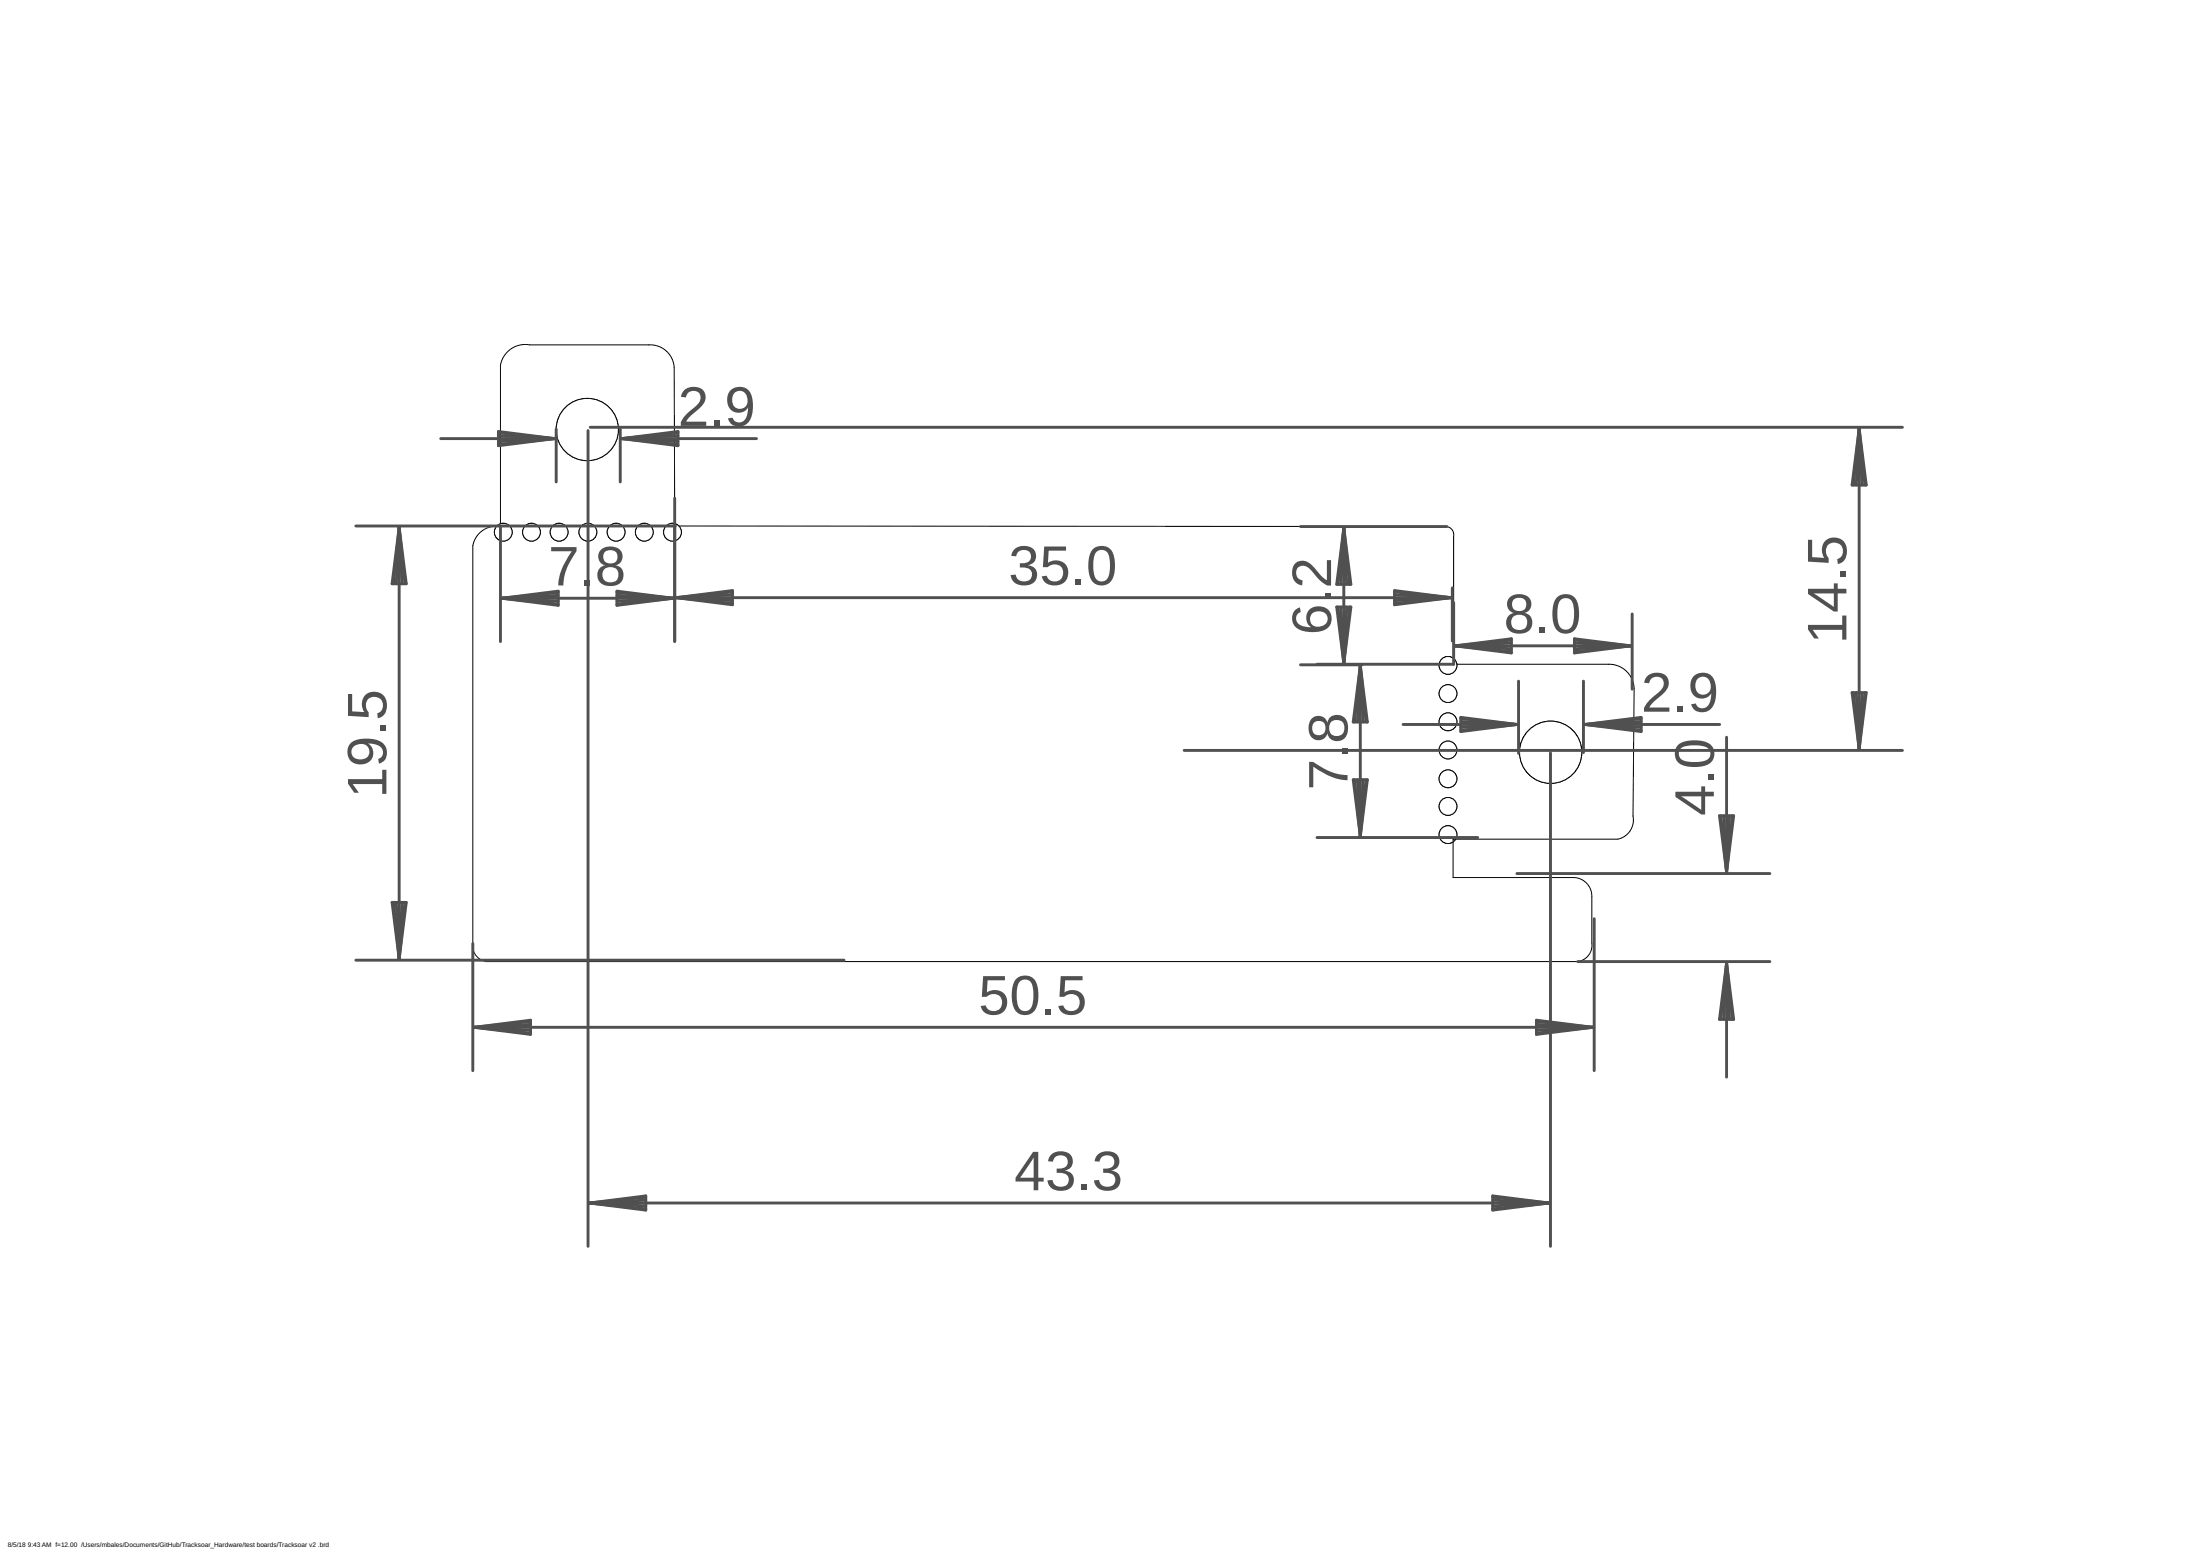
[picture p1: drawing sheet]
<svg xmlns="http://www.w3.org/2000/svg" width="1189mm" height="841mm" viewBox="0 0 1189 841" stroke-linecap="round" stroke-linejoin="round" font-family="sans-serif">
<g fill="none" stroke="#000" stroke-width=".54">
<path d="M883 372a14 14 0 0 0-14-13h-83l-1-72a4 4 0 0 0-3-3h-417l-1-86a13 13 0 0 0-13-12h-65a14 14 0 0 0-16 11v87a13 13 0 0 0-14 11v215a9 9 0 0 0 7 9h590a9 9 0 0 0 7-10v-25a10 10 0 0 0-10-10h-65"/>
<circle cx="272" cy="287" r="5"/>
</g>
<circle cx="272" cy="287" r="5" fill="#fff" stroke="#000" stroke-width=".54"/>
<circle cx="287" cy="287" r="5" fill="none" stroke="#000" stroke-width=".54"/>
<circle cx="287" cy="287" r="5" fill="#fff" stroke="#000" stroke-width=".54"/>
<circle cx="302" cy="287" r="5" fill="none" stroke="#000" stroke-width=".54"/>
<circle cx="302" cy="287" r="5" fill="#fff" stroke="#000" stroke-width=".54"/>
<circle cx="318" cy="287" r="5" fill="none" stroke="#000" stroke-width=".54"/>
<circle cx="318" cy="287" r="5" fill="#fff" stroke="#000" stroke-width=".54"/>
<circle cx="333" cy="287" r="5" fill="none" stroke="#000" stroke-width=".54"/>
<circle cx="333" cy="287" r="5" fill="#fff" stroke="#000" stroke-width=".54"/>
<circle cx="348" cy="287" r="5" fill="none" stroke="#000" stroke-width=".54"/>
<circle cx="348" cy="287" r="5" fill="#fff" stroke="#000" stroke-width=".54"/>
<circle cx="363" cy="287" r="5" fill="none" stroke="#000" stroke-width=".54"/>
<circle cx="363" cy="287" r="5" fill="#fff" stroke="#000" stroke-width=".54"/>
<circle cx="782" cy="451" r="5" fill="none" stroke="#000" stroke-width=".54"/>
<circle cx="782" cy="451" r="5" fill="#fff" stroke="#000" stroke-width=".54"/>
<circle cx="782" cy="436" r="5" fill="none" stroke="#000" stroke-width=".54"/>
<circle cx="782" cy="436" r="5" fill="#fff" stroke="#000" stroke-width=".54"/>
<circle cx="782" cy="421" r="5" fill="none" stroke="#000" stroke-width=".54"/>
<circle cx="782" cy="421" r="5" fill="#fff" stroke="#000" stroke-width=".54"/>
<circle cx="782" cy="405" r="5" fill="none" stroke="#000" stroke-width=".54"/>
<circle cx="782" cy="405" r="5" fill="#fff" stroke="#000" stroke-width=".54"/>
<circle cx="782" cy="390" r="5" fill="none" stroke="#000" stroke-width=".54"/>
<circle cx="782" cy="390" r="5" fill="#fff" stroke="#000" stroke-width=".54"/>
<circle cx="782" cy="375" r="5" fill="none" stroke="#000" stroke-width=".54"/>
<circle cx="782" cy="375" r="5" fill="#fff" stroke="#000" stroke-width=".54"/>
<circle cx="782" cy="359" r="5" fill="none" stroke="#000" stroke-width=".54"/>
<circle cx="782" cy="359" r="5" fill="#fff" stroke="#000" stroke-width=".54"/>
<g fill="none" stroke="#000" stroke-width=".54">
<path d="M883 372l-1 69a11 11 0 0 1-8 12h-89v21"/>
<circle cx="317" cy="232" r="17"/>
</g>
<circle cx="317" cy="232" r="17" fill="#fff" stroke="#000" stroke-width=".54"/>
<circle cx="838" cy="406" r="17" fill="none" stroke="#000" stroke-width=".54"/>
<circle cx="838" cy="406" r="17" fill="#fff" stroke="#000" stroke-width=".54"/>
<g fill="none" stroke="#505050" stroke-width="1.6">
<path d="M238 237h62M269 233l31 4-31 4zM269 235l31 2M269 234l31 3M300 237l-31 1M300 237l-31 3M301 232v28M318 233v440M319 231h709M335 232v28M336 237h73M336 237l30-4v8z"/>
<path d="M336 237l30 1M336 237l30 3M366 235l-30 2M366 234l-30 3M1005 232v173M1005 232l4 30h-8zM1005 232l-2 30M1005 232l1 30M1005 232l-3 30M1005 232l3 30M365 269v78M192 284h173"/>
<path d="M216 285v233M216 285l4 30h-8zM216 285l-2 30M216 285l1 30M216 285l-3 30M216 285l3 30M270 284v63M703 284h79M726 285v73M726 285l4 31h-8zM726 285l-1 31M726 285l2 31"/>
<path d="M726 285l-3 31M726 285l3 31M333 319l31 4-31 4zM396 320l-31 3M754 319l30 4-30 4zM754 320l30 3M785 318v28M271 323h93M271 323l31-4v8zM271 323l31 2M271 323l31 3M302 322l-31 1"/>
<path d="M302 320l-31 3M333 322l31 1M333 320l31 3M364 323l-31 2M364 323l-31 3M365 323h419M365 323l31-4v8zM365 323l31 1M365 323l31 3M396 321l-31 2M722 328h8l-4 30zM723 328l3 30"/>
<path d="M725 328l1 30M728 328l-2 30M729 328l-3 30M754 321l30 2M784 323l-30 1M784 323l-30 3M786 325v34h-74M882 332v40M703 359h33M735 360v92M735 360l4 30h-8zM735 360l-1 30"/>
<path d="M735 360l2 30M735 360l-3 30M735 360l3 30M786 349h95M786 349l31-4v8zM786 349l31 1M786 349l31 3M817 347l-31 2M817 346l-31 3M851 345l30 4-30 4zM851 347l30 2M851 346l30 3"/>
<path d="M881 349l-30 1M881 349l-30 3M821 368v39M856 368v39M1001 374h8l-4 31zM1002 374l3 31M1003 374l2 31M1006 374l-1 31M1008 374l-3 31M758 391h62M789 387l31 4-31 4zM789 390l31 1"/>
<path d="M789 388l31 3M820 391l-31 2M820 391l-31 3M856 391h73M856 391l31-4v8zM856 391l31 2M856 391l31 3M887 390l-31 1M887 388l-31 3M933 398v73M640 405h388M838 407v266"/>
<path d="M731 421h8l-4 31zM732 421l3 31M734 421l1 31M737 421l-2 31M738 421l-3 31M712 452h87M929 441h8l-4 30zM930 441l3 30M931 441l2 30M935 441l-2 30M936 441l-3 30M820 472h136"/>
<path d="M212 487h8l-4 31zM213 487l3 31M214 487l2 31M217 487l-1 31M219 487l-3 31M861 496v82M192 519h264M256 510v68M853 519h103M933 520v62M933 520l4 31h-8zM933 520l-2 31"/>
<path d="M933 520l2 31M933 520l-3 31M933 520l3 31M256 555h605M256 555l31-4v8zM256 555l31 1M256 555l31 3M287 553l-31 2M287 552l-31 3M830 551l31 4-31 4zM830 553l31 2M830 552l31 3"/>
<path d="M861 555l-31 1M861 555l-31 3M319 650h518M319 650l30-4v8zM319 650l30 1M319 650l30 3M349 648l-30 2M349 647l-30 3M807 646l30 4-30 4zM807 648l30 2M807 647l30 3M837 650l-30 1"/>
<path d="M837 650l-30 3"/>
</g>
<g font-size="30.2" fill="#505050">
<text x="366" y="230">2.9</text>
<text x="296" y="316">7.</text>
<text x="321" y="316">8</text>
<text x="545" y="316">35.0</text>
<text x="719" y="318" transform="rotate(-90 719 318)">2</text>
<text x="813" y="342">8.0</text>
<text x="719" y="343" transform="rotate(-90 719 343)">6.</text>
<text x="998" y="348" transform="rotate(-90 998 348)">14.5</text>
<text x="887" y="384">2.9</text>
<text x="728" y="402" transform="rotate(-90 728 402)">8</text>
<text x="209" y="431" transform="rotate(-90 209 431)">19.5</text>
<text x="728" y="427" transform="rotate(-90 728 427)">7.</text>
<text x="926" y="441" transform="rotate(-90 926 441)">4.0</text>
<text x="529" y="548">50.5</text>
<text x="548" y="643">43.3</text>
</g>
<g font-size="3.5">
<text x="4" y="836">8/5/18</text>
<text x="15" y="836">9:43 AM f=12.00 /Users/mbales/Documents/GitHub/Tracksoar_Hardware/test boards/Tracksoar v2 .brd</text>
</g>
</svg>
